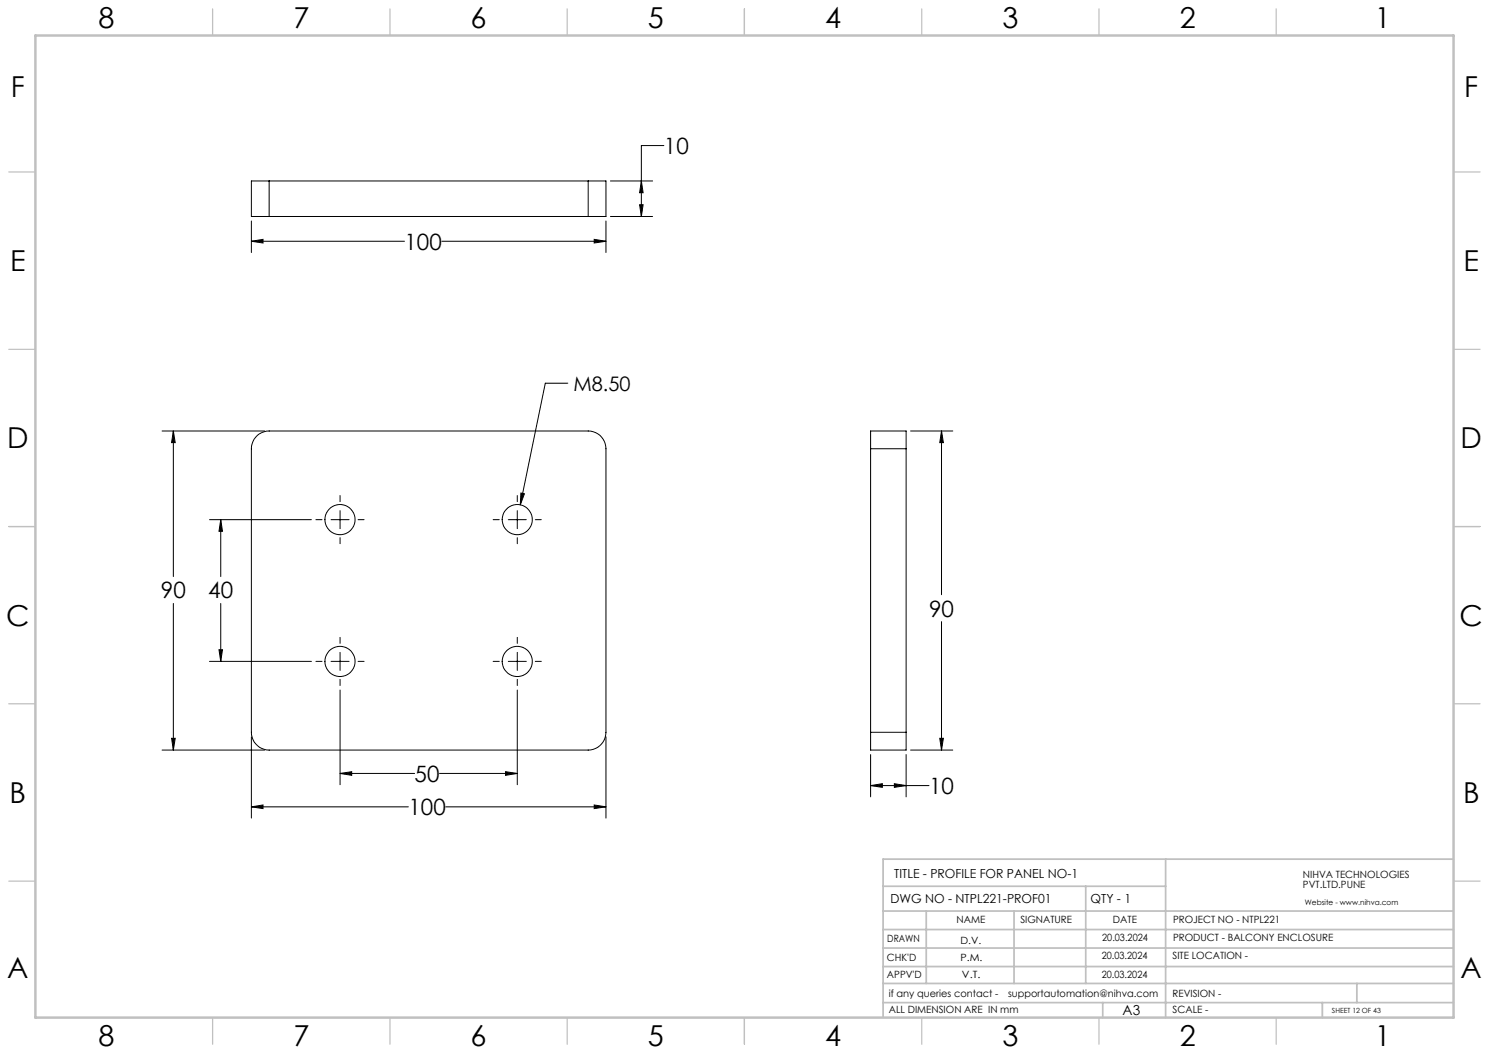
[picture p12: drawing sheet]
<svg xmlns="http://www.w3.org/2000/svg" width="420mm" height="297mm" viewBox="0 0 420 297" stroke-linecap="round" stroke-linejoin="round" font-family="sans-serif">
<g fill="none" stroke="#000" stroke-width=".28">
<path d="M75.9 51h-5v10.1h5M75.9 51h90M75.9 51v10.1M165.9 51h5v10.1h-5M165.9 51v10.1M172.2 51h11.9M180.4 57.7h1l-.5 3.4zM180.9 51l.5 3.4h-1zM187.3 41.1h-6.4v20M70.9 62.3v8.9M70.9 68h43.2M70.9 68l3.3-.5v1z"/>
<path d="M75.9 61.1h90M124.6 68h46.3M167.6 67.5l3.3 .5-3.3 .5zM170.9 62.3v8.9M172.2 61.1h11.9M160.2 108.1h-6.4l-7 34.3M45.7 121.6h28.9M48.9 121.6v41M48.9 121.6l.5 3.2h-1zM72.6 122.8l1.9-1 1.4-.2h90a5 5 0 0 1 5 5v79.9a5 5 0 0 1-5 5.1h-90a5 5 0 0 1-5-5.1v-79.9l.2-1.4a4.7 4.7 0 0 1 1.5-2.4zM95.9 139.8v1.7M145.9 139.8v1.7"/>
<path d="M146.9 139.1l1 .2-1.1 3.1zM245.6 126.6v-5h10v5M245.6 126.6v79.9M245.6 126.6h10M255.6 126.6v79.9M256.9 121.6h11.8M265.6 121.6l.5 3.2h-1zM265.6 121.6v46.1M59.1 146.6h28.7M62.3 146.6v16M62.3 146.6l.5 3.3h-1zM89.1 146.6h1.7"/>
<path d="M93.4 146.6h5.1M95.9 144v5.1M95.9 151.7v1.6M101 146.6h1.7M139.1 146.6h1.7M143.4 146.6h5M145.9 144v5.1M145.9 151.7v1.6M151 146.6h1.7M48.9 170.2v41.4M62.3 170.2v16.3M95.9 179.8v1.7"/>
<path d="M145.9 179.8v1.7M265.6 175.3v36.3M59.1 186.5h28.7M61.8 183.3h1l-.5 3.2zM89.1 186.5h1.7M93.4 186.5h5.1M95.9 194.6v26.7M95.9 184v5.1M95.9 191.6v1.8M101 186.5h1.7M139.1 186.5h1.7M143.4 186.5h5"/>
<path d="M145.9 184v5.1M145.9 191.6v1.8M145.9 194.6v26.7M151 186.5h1.7M45.7 211.6h28.9M48.4 208.2h1l-.5 3.4zM70.9 207.8v22.9M95.9 218.2h21M95.9 218.2l3.3-.5v1zM124 218.2h21.9M142.6 217.7l3.3 .5-3.3 .5zM170.9 207.8v22.9"/>
<path d="M245.6 206.5v5.1h10v-5.1M245.6 206.5h10M245.6 212.8v12M255.6 212.8v12M256.9 211.6h11.8M265.1 208.2h1l-.5 3.4zM70.9 227.6h44.3M70.9 227.6l3.3-.6v1.1zM125.7 227.6h45.2M167.6 227l3.3 .6-3.3 .5zM245.6 221.6l3.3-.6v1.1zM245.6 221.6h16.4"/>
<path d="M252.3 221l3.3 .6-3.3 .5z"/>
<circle cx="95.9" cy="146.6" r="4.3"/>
<circle cx="145.9" cy="146.6" r="4.3"/>
<circle cx="95.9" cy="186.6" r="4.3"/>
<circle cx="145.9" cy="186.6" r="4.3"/>
</g>
<g fill="none" stroke="#c0c0c0" stroke-width=".35">
<path d="M60 2.5v7.5M110 2.5v7.5M160 2.5v7.5M210 2.5v7.5M260 2.5v7.5M310 2.5v7.5M360 2.5v7.5M2.5 48.5h7.5M410 48.5h7.5M2.5 98.5h7.5M410 98.5h7.5M2.5 148.5h7.5"/>
<path d="M410 148.5h7.5M2.5 198.5h7.5M410 198.5h7.5M2.5 248.5h7.5M410 248.5h7.5M60 287v7.5M110 287v7.5M160 287v7.5M210 287v7.5M260 287v7.5M310 287v7.5M360 287v7.5"/>
</g>
<g fill="none" stroke="#c0c0c0" stroke-width=".5">
<path d="M249.1 257h160.9M249.1 250h79.7M261.3 257v20.4M286 257v20.4M306.2 250v27.4M328.8 242.3v44.7M410 242.3h-160.9v44.7M249.1 272.6h160.9M249.1 267.4h160.9M249.1 262.2h160.9M249.1 277.4h160.9M382.7 277.4v5.4"/>
<path d="M249.1 282.8h160.9M311 282.8v4.2M373 282.8v4.2"/>
</g>
<path d="M10 10h400v277h-400z" fill="none" stroke="#c0c0c0" stroke-width=".7"/>
<g fill="#000">
<path d="M146.9 139.1l1 .2-1.1 3.1z"/>
<path d="M48.9 121.6l.5 3.2h-1zM48.4 208.2h1l-.5 3.4zM62.3 146.6l.5 3.3h-1zM61.8 183.3h1l-.5 3.2zM95.9 218.2l3.3-.5v1zM142.6 217.7l3.3 .5-3.3 .5zM70.9 227.6l3.3-.6v1.1zM167.6 227l3.3 .6-3.3 .5zM180.4 57.7h1l-.5 3.4zM180.9 51l.5 3.4h-1zM70.9 68l3.3-.5v1zM167.6 67.5l3.3 .5-3.3 .5zM245.6 221.6l3.3-.6v1.1zM252.3 221l3.3 .6-3.3 .5zM265.1 208.2h1l-.5 3.4zM265.6 121.6l.5 3.2h-1z"/>
</g>
<g font-size="8.1">
<text x="27.8" y="8">8</text>
<text x="82.8" y="8">7</text>
<text x="132.8" y="8">6</text>
<text x="182.8" y="8">5</text>
<text x="232.8" y="8">4</text>
<text x="282.8" y="8">3</text>
<text x="332.8" y="8">2</text>
<text x="387.8" y="8">1</text>
<text x="3" y="27.2">F</text>
<text x="413" y="27.2">F</text>
<text x="2.8" y="76.5">E</text>
<text x="412.8" y="76.5">E</text>
<text x="2" y="126.5">D</text>
<text x="412" y="126.5">D</text>
<text x="1.7" y="176.5">C</text>
<text x="411.7" y="176.5">C</text>
<text x="2.7" y="226.5">B</text>
<text x="412.7" y="226.5">B</text>
<text x="2" y="275.7">A</text>
<text x="412" y="275.7">A</text>
<text x="27.8" y="295">8</text>
<text x="82.8" y="295">7</text>
<text x="132.8" y="295">6</text>
<text x="182.8" y="295">5</text>
<text x="232.8" y="295">4</text>
<text x="282.8" y="295">3</text>
<text x="332.8" y="295">2</text>
<text x="387.8" y="295">1</text>
</g>
<g font-size="6.3">
<text x="187.3" y="43.4">10</text>
<text x="114.1" y="70.4">100</text>
<text x="45.4" y="168.8">90</text>
<text x="58.8" y="168.8">40</text>
<text x="262.1" y="173.9">90</text>
<text x="117" y="220.6">50</text>
<text x="262.1" y="223.9">10</text>
<text x="115.2" y="229.9">100</text>
</g>
<text font-size="5.6" x="161.7" y="110.2">M8.50</text>
<text font-size="3.9" x="316.7" y="286.4">A3</text>
<g font-size="3.5">
<text x="252.2" y="247.7">TITLE - PROFILE FOR PANEL NO-1</text>
<text x="251.2" y="254.8">DWG NO - NTPL221-PROF01</text>
<text x="307.6" y="254.8">QTY - 1</text>
</g>
<g font-size="2.8">
<text x="367.5" y="247.7">NIHVA TECHNOLOGIES</text>
<text x="367.5" y="250.5">PVT.LTD.PUNE</text>
<text x="269.8" y="260.4">NAME</text>
<text x="287.8" y="260.4">SIGNATURE</text>
<text x="313.9" y="260.5">DATE</text>
<text x="330.9" y="260.5">PROJECT NO - NTPL221</text>
<text x="250.3" y="265.7">DRAWN</text>
<text x="270.9" y="266.1">D.V.</text>
<text x="310.9" y="265.5">20.03.2024</text>
<text x="330.9" y="265.5">PRODUCT - BALCONY ENCLOSURE</text>
<text x="250.2" y="271.1">CHK'D</text>
<text x="250.2" y="275.8">APPV'D</text>
<text x="270.9" y="271.1">P.M.</text>
<text x="271.3" y="275.8">V.T.</text>
<text x="310.8" y="270.6">20.03.2024</text>
<text x="310.8" y="275.8">20.03.2024</text>
<text x="330.7" y="270.6">SITE LOCATION -</text>
<text x="250.7" y="281.1">if any queries contact -</text>
<text x="284.3" y="281.1">supportautomation@nihva.com</text>
<text x="330.7" y="281.1">REVISION -</text>
<text x="250.7" y="285.6">ALL DIMENSION ARE IN mm</text>
<text x="330.7" y="285.6">SCALE -</text>
</g>
<text font-size="2.1" x="368.1" y="255.1">Website - www.nihva.com</text>
<text font-size="2" x="375.7" y="285.6">SHEET 12 OF 43</text>
</svg>
